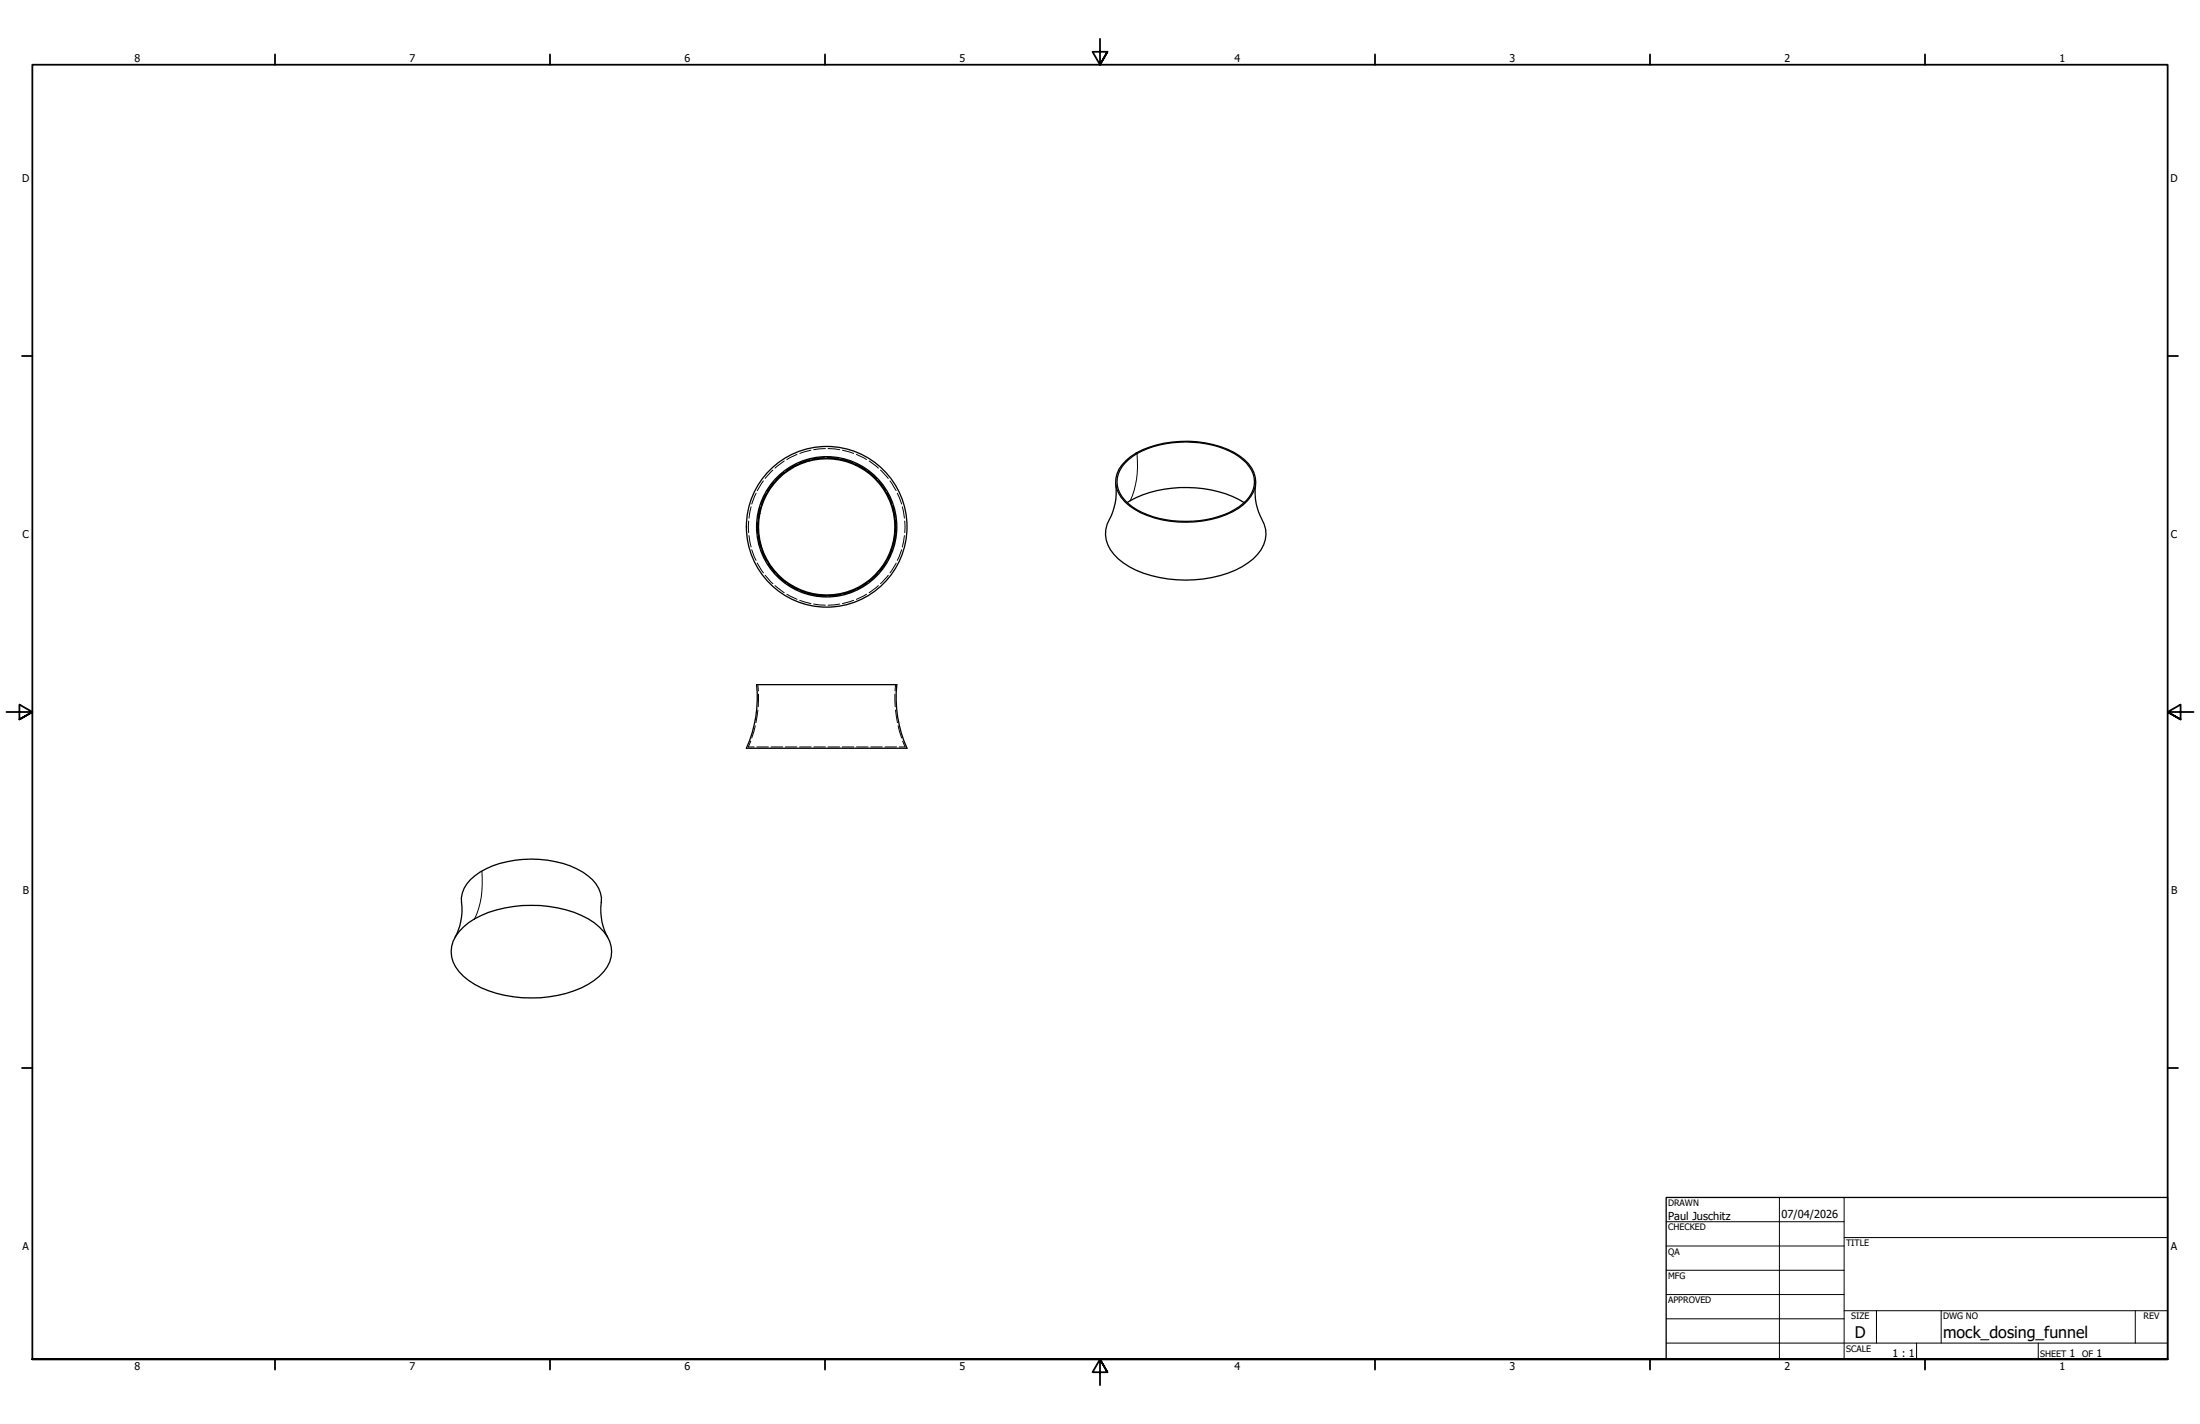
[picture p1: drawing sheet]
<svg xmlns="http://www.w3.org/2000/svg" width="864mm" height="559mm" viewBox="0 0 864 559" stroke-linecap="round" stroke-linejoin="round" font-family="sans-serif">
<!-- layer: Hidden (ANSI) -->
<g fill="none" stroke="#000" stroke-width=".39">
<path d="M312.9 178.3l-4 2M318.3 176.7l-4.4 1.2M323.6 179.6l-4.5 .5M324 176l-4.6 .5M324.7 179.5l4.5 .5M325.1 176l4.5 .5M330.7 176.7l4.4 1.2M336.2 178.3l4 2M294.8 198.9l-.8 4.4M296.8 193.5l-1.7 4.3M298.3 199.2l-.9 4.5M299.7 188.7l-2.5 3.8"/>
<path d="M300.5 193.9l-1.8 4.2M303.4 184.5l-3 3.3M303.7 189.2l-2.6 3.8M307.8 185.3l-3.4 3.1M307.8 180.9l-3.6 2.8M312.6 182.3l-3.9 2.3M317.9 180.3l-4.3 1.5M330.4 180.1l4.4 1.4M335.8 182l4 2.2M340.7 184.8l3.4 3M341.2 180.9l3.6 2.8M344.9 188.7l2.7 3.6"/>
<path d="M345.6 184.5l3.1 3.3M348.2 193.4l1.9 4.1M349.4 188.7l2.4 3.8M350.5 198.6l1 4.4M352.2 193.5l1.7 4.3M354.2 198.9l.8 4.4M293.9 204.5v4.5M294 210.2l.8 4.4M295.1 215.7l1.7 4.2M297.4 204.9v4.5M297.6 210.5l1 4.4M299 216l1.9 4.2"/>
<path d="M350.3 215.4l-1.7 4.2M351.6 209.8l-.9 4.5M351.7 204.1v4.6M353.9 215.7l-1.7 4.2M355 210.2l-.8 4.4M355.2 204.5v4.5M297.2 221l2.5 3.8M300.4 225.7l3 3.3M301.4 221.2l2.8 3.6M304.2 229.8l3.6 2.8M304.9 225.7l3.5 3M308.9 233.2l4 2"/>
<path d="M309.2 229.3l4 2.2M313.9 235.6l4.4 1.3M314.3 232l4.3 1.4M319.4 237l4.6 .5M319.8 233.6l4.5 .4M329.6 237l-4.5 .5M329.9 233.4l-4.5 .5M335.1 235.6l-4.4 1.3M335.4 231.7l-4.3 1.5M340.2 233.2l-4 2M340.4 228.9l-4 2.3M344.6 225.1l-3.4 3.1"/>
<path d="M344.8 229.8l-3.6 2.8M348 220.5l-2.6 3.8M348.7 225.7l-3.1 3.3M351.8 221l-2.4 3.8M297.5 278.6l-.8 5M297.5 268.7l.2 2.4M297.8 272.4l-.2 5M351.3 272.4l.1 5M351.5 278.6l.8 5M351.5 268.7l-.2 2.4M294.7 290.8l-.9 2.3h2.2M296.5 284.8l-1.4 4.8"/>
<path d="M297.1 293.1h4.5M302.7 293.1h4.5M308.3 293.1h4.5M313.9 293.1h4.5M319.5 293.1h4.5M325.1 293.1h4.5M330.6 293.1h4.6M336.2 293.1h4.5M341.8 293.1h4.5M347.4 293.1h4.5M352.6 284.8l1.3 4.8M354.3 290.8l1 2.3h-2.3"/>
</g>
<!-- layer: Visible (ANSI) -->
<g fill="none" stroke="#000" stroke-width=".51">
<path d="M438 190.2a24.9 24.9 0 0 1-3.4 15.5 12.2 12.2 0 0 0 4.4 13.6 40.1 40.1 0 0 0 26.5 8.3 42 42 0 0 0 26.4-8.3 12.2 12.2 0 0 0 2.8-16.8l-1.1-3a21.1 21.1 0 0 1-.7-9.3M441.6 181.7a31.7 31.7 0 0 1 21.2-8.2 38.3 38.3 0 0 1 23.5 5.6 11.5 11.5 0 0 1 5.6 13 18.8 18.8 0 0 1-11.5 9.9 43.2 43.2 0 0 1-34.1-1.9 13.5 13.5 0 0 1-7.8-11.1 10.6 10.6 0 0 1 3.1-7.3zM442 180.8a34.2 34.2 0 0 1 21.4-7.6 39.2 39.2 0 0 1 23.1 5.7 12 12 0 0 1 6.2 12.2 17.1 17.1 0 0 1-11.6 11 42.8 42.8 0 0 1-35.6-2.2 13.9 13.9 0 0 1-7.5-10.2 11.1 11.1 0 0 1 4-8.9zM442.5 197.2a47.1 47.1 0 0 1 35.9-4.2 34.7 34.7 0 0 1 10 4.2M297 268.7h55a47.9 47.9 0 0 0 4 24.9h-63a47.9 47.9 0 0 0 4-24.9zM178.6 367.8a24.7 24.7 0 0 0 2.5-15.5 13.9 13.9 0 0 1 7.4-10.1 42.4 42.4 0 0 1 40.2 0 13.1 13.1 0 0 1 7.3 11.9 21.7 21.7 0 0 0 2.6 13.7M181.9 363.8a38.1 38.1 0 0 1 23.1-8.5 46.4 46.4 0 0 1 28.2 6.8 13.9 13.9 0 0 1 6.7 13.4 17.1 17.1 0 0 1-9 10.8 49.2 49.2 0 0 1-44.6 0 17.1 17.1 0 0 1-9-10.8 12.3 12.3 0 0 1 4.6-11.7z"/>
<circle cx="324.5" cy="206.7" r="27"/>
<circle cx="324.5" cy="206.8" r="26.8"/>
<circle cx="324.5" cy="206.7" r="27.5"/>
<circle cx="324.5" cy="206.7" r="31.5"/>
</g>
<!-- layer: Visible Narrow (ANSI) -->
<path d="M446.3 178a35.2 35.2 0 0 1-2.6 18.5M189.2 341.8a35.3 35.3 0 0 1-2.9 18.8" fill="none" stroke="#000" stroke-width=".39"/>
<!-- layer: Border (ANSI) -->
<g fill="none" stroke="#000" stroke-width=".7">
<path d="M431.8 15.2v10.2l-2.9-5.1h5.8l-2.9 5.1 2.9-5.1M107.9 21.3v4.1M215.9 21.3v4.1M323.8 21.3v4.1M539.8 21.3v4.1M647.7 21.3v4.1M755.6 21.3v4.1M8.6 139.7h4.1M850.9 139.7h4.1M2.5 279.4h10.2l-5.1-2.9v5.8l5.1-2.9-5.1 2.9M861.1 279.4h-10.2l5.1-2.9v5.8l-5.1-2.9 5.1 2.9M8.6 419.1h4.1"/>
<path d="M850.9 419.1h4.1M12.7 533.4v-508h838.2v508h-838.2h838.2M107.9 533.4v4.1M215.9 533.4v4.1M323.8 533.4v4.1M434.7 538.5l-2.9-5.1 2.9 5.1h-5.8l2.9-5.1v10.2M539.8 533.4v4.1M647.7 533.4v4.1M755.6 533.4v4.1"/>
</g>
<!-- layer: Title (ANSI) -->
<g fill="none" stroke="#000" stroke-width=".39">
<path d="M654 479.4h69.9M698.5 469.9v63.5M723.9 469.9v63.5M654 488.9h69.9M654 498.5h69.9M723.9 485.6h127M654 508h69.9M654 517.5h69.9M723.9 514.3h127M736.6 514.3v12.7M762 514.3v12.7M838.2 514.3v12.7"/>
<path d="M654 527h196.9M752.3 527v6.4M800.1 527v6.4"/>
</g>
<path d="M654 469.9h196.9v63.5h-196.9z" fill="none" stroke="#000" stroke-width=".51"/>
<g font-size="6.3">
<text x="728.1" y="524.9">D</text>
<text x="762.8" y="525">mock_dosing_funnel</text>
</g>
<g font-size="4.3">
<text x="654.8" y="478.6">Paul Juschitz</text>
<text x="699.3" y="478">07/04/2026</text>
</g>
<g font-size="4.2">
<text x="52.8" y="24.4">8</text>
<text x="160.8" y="24.4">7</text>
<text x="268.7" y="24.4">6</text>
<text x="376.7" y="24.4">5</text>
<text x="484.6" y="24.4">4</text>
<text x="592.6" y="24.4">3</text>
<text x="700.5" y="24.4">2</text>
<text x="808.5" y="24.4">1</text>
<text x="8.8" y="71.4">D</text>
<text x="852" y="71.4">D</text>
<text x="8.9" y="211.1">C</text>
<text x="852.2" y="211.1">C</text>
<text x="9" y="350.8">B</text>
<text x="852.2" y="350.8">B</text>
<text x="8.9" y="490.5">A</text>
<text x="852.2" y="490.5">A</text>
<text x="742.9" y="532.6">1 : 1</text>
<text x="812.4" y="532.6">1</text>
<text x="823" y="532.6">1</text>
<text x="52.8" y="537.5">8</text>
<text x="160.8" y="537.5">7</text>
<text x="268.7" y="537.5">6</text>
<text x="376.7" y="537.5">5</text>
<text x="484.6" y="537.5">4</text>
<text x="592.6" y="537.5">3</text>
<text x="700.5" y="537.5">2</text>
<text x="808.5" y="537.5">1</text>
</g>
<g font-size="3.5">
<text x="654.8" y="473.2">DRAWN</text>
<text x="654.8" y="482.8">CHECKED</text>
<text x="724.7" y="488.9">TITLE</text>
<text x="654.8" y="492.3">QA</text>
<text x="654.8" y="501.8">MFG</text>
<text x="654.8" y="511.4">APPROVED</text>
<text x="726.7" y="517.7">SIZE</text>
<text x="762.8" y="517.7">DWG NO</text>
<text x="841.4" y="517.7">REV</text>
<text x="724.7" y="530.4">SCALE</text>
<text x="800.9" y="532.6">SHEET</text>
<text x="817.4" y="532.6">OF</text>
</g>
</svg>
